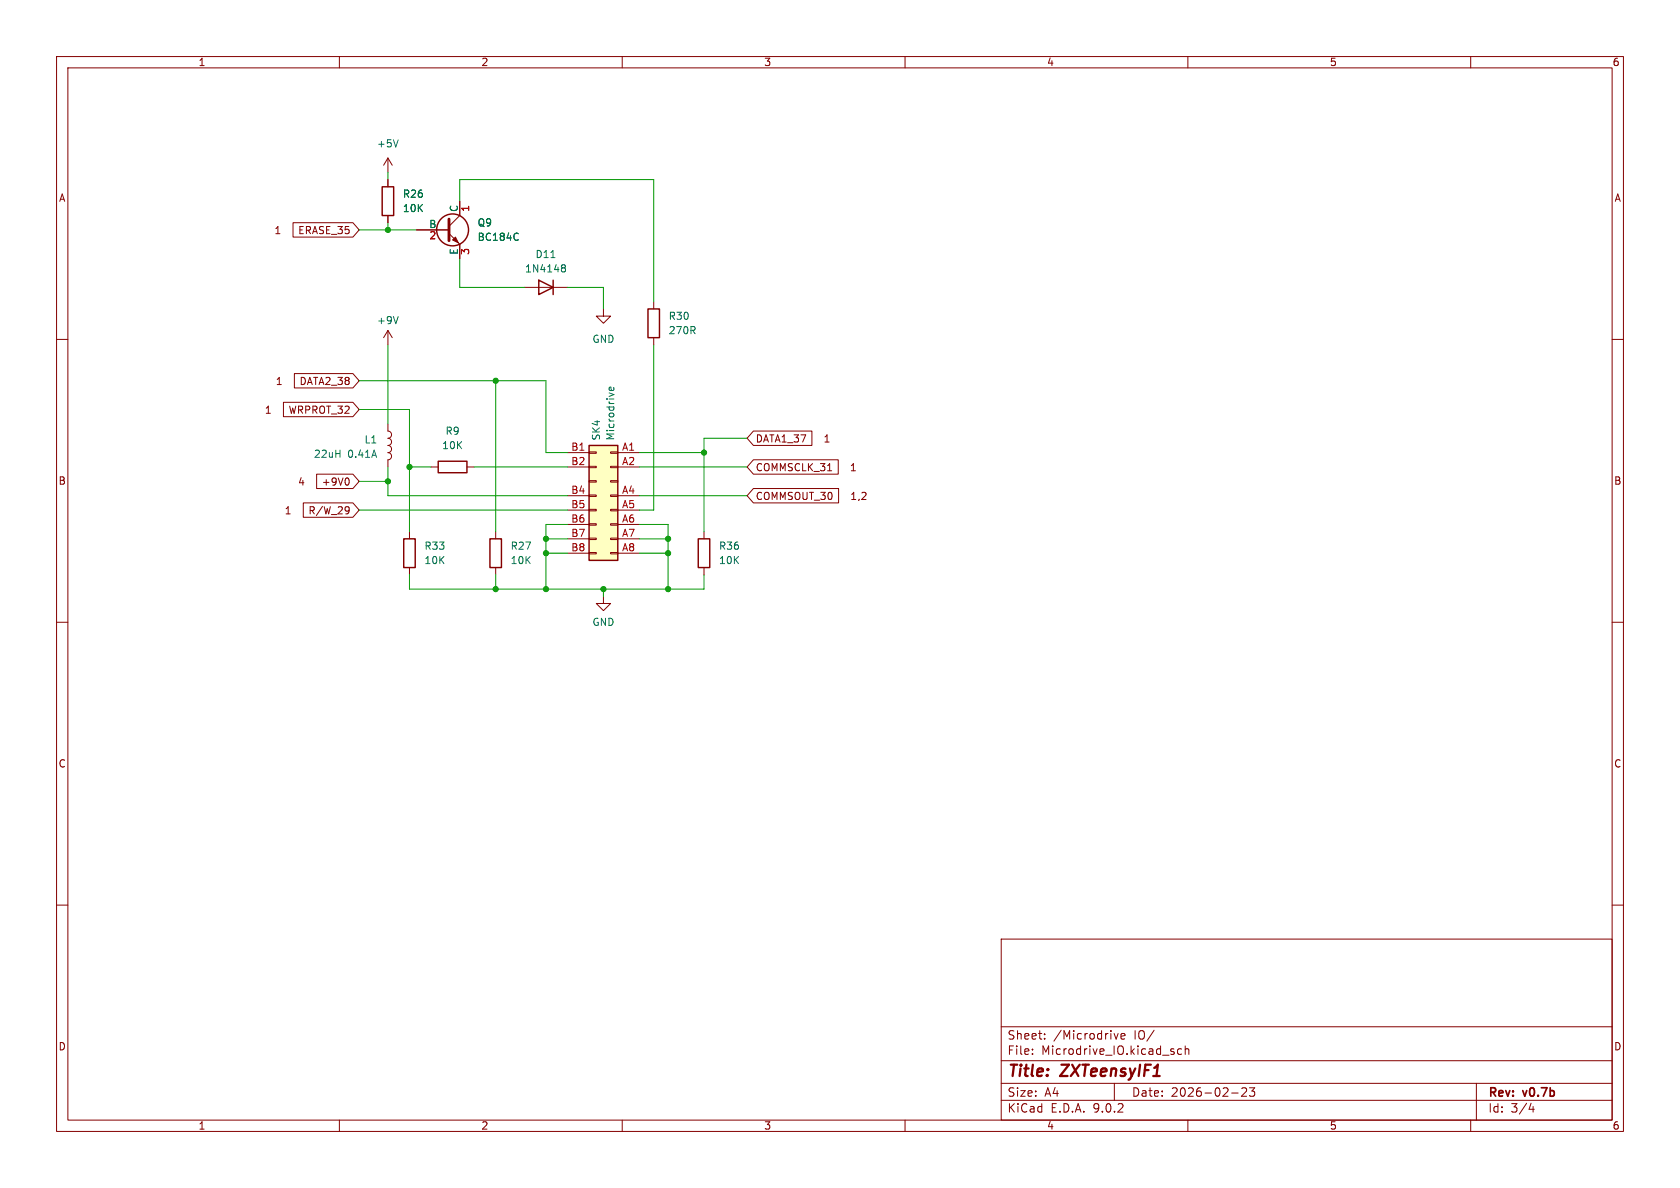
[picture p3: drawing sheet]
<svg xmlns="http://www.w3.org/2000/svg" width="297mm" height="210mm" viewBox="0 0 297 210" stroke-linecap="round" stroke-linejoin="round" font-family="sans-serif">
<g fill="none" stroke="#840000" stroke-width=".18">
<path d="M10 10h277v190h-277zM12 12h273v186h-273zM60 10v2M110 10v2M160 10v2M210 10v2M260 10v2M10 60h2M285 60h2M10 110h2M285 110h2M10 160h2"/>
<path d="M177 166h108v32h-108zM285 160h2M60 198v2M110 198v2M160 198v2M177 194.5h108M177 191.5h108M177 187.5h108M177 181.5h108M182.5 186.3v.1M182.5 185.5v.1M184.7 183.6v.1"/>
<path d="M184.7 182.8v.1M197 182.7l.3 1 .4-1M197 191.5v3M198.2 183.2l.7-.1-.1-.3-.4-.1-.2 .2v.7h.6M207.5 186v.3M208.9 185.5l-.4-.1-.3 .3v.4l.1 .2h.6M209.5 185.5l.2-.1 .4 .1 .1 .9M209.5 184.9v1.5M210 198v2M217.7 193.2h1.2M219.5 192.4l.6-.1 .2 .1 .1 .3-.9 1.1h.9M220.9 192.3h.9l-.5 .6 .4 .1v.7l-.2 .1h-.4l-.2-.1"/>
<path d="M260 198v2M261 191.5v6.5M270.7 195l-.4 1.1h.9M271 195.6v1"/>
</g>
<path d="M104.1 78.7h5.1v20.4h-5.1z" fill="#ffffc2"/>
<g fill="none" stroke="#840000" stroke-width=".25">
<path d="M67.6 33h2v5.1h-2zM95.2 49.5l2.6 1.3-2.6 1.3zM97.8 49.5v2.6M114.6 54.6h2v5.1h-2zM104.1 78.7h5.1v20.4h-5.1zM71.4 95.3h2v5h-2zM77.5 81.5h5v2.1h-5zM86.6 95.3h2v5h-2zM123.4 95.3h2.1v5h-2.1z"/>
<circle cx="80" cy="40.6" r="2.82"/>
</g>
<g fill="none" stroke="#840000" stroke-width=".18">
<path d="M51.8 39.4h10.6l1.1 1.2-1.1 1.3h-10.6zM68.6 27.9v2.6M68.6 31.8v1.2M68.6 38.1v1.3M68.6 27.9l-.8 1.3M68.6 27.9l.7 1.3M81.3 35.6v2.5l-1.9 1.9M68.6 58.4l-.8 1.3M68.6 58.4l.7 1.3M68.6 58.4v2.6M73.7 40.6h5.7M79.4 41.3l1.9 1.9v2.5"/>
<path d="M92.7 50.8h7.6M106.7 54.6v1.3h1.2l-1.2 1.3-1.3-1.3h1.3M115.6 53.3v1.3M115.6 59.7v1.3M50.1 71.1h12.3l1.1 1.3-1.1 1.3h-12.3zM52 66h10.4l1.1 1.3-1.1 1.3h-10.4zM68.6 74.9v1.3a.64 .64 0 0 1 .6 .6 .64 .64 0 0 1-.6 .7 .64 .64 0 0 1 .6 .6 .64 .64 0 0 1-.6 .6 .64 .64 0 0 1 .6 .7 .64 .64 0 0 1-.6 .6M104.1 79.9h1.3v.2h-1.3zM107.9 79.9h1.3v.2h-1.3zM133.2 76.2h10.3v2.5h-10.3l-1.1-1.2zM53.6 88.9h8.8l1.1 1.3-1.1 1.2h-8.8zM56 83.8h6.4l1.1 1.3-1.1 1.3h-6.4z"/>
<path d="M61.2 89.6l.5 .1a.84 .84 0 0 1-.3 1.1h-.3M61.4 84.5a.79 .79 0 0 1 0 1.3M61.7 90.1l-.2 .3h-.3M68.6 80a.64 .64 0 0 1 .6 .6 .64 .64 0 0 1-.6 .7v1.3M72.4 94v1.3M76.2 82.6h1.3M82.5 82.6h1.3M87.6 94v1.3M100.3 80h3.8M100.3 82.6h3.8M100.3 87.6h3.8M100.3 90.2h3.8"/>
<path d="M100.3 92.7h3.8M100.3 95.3h3.8M100.3 97.8h3.8M104.1 82.4h1.3v.3h-1.3zM104.1 85h1.3v.2h-1.3zM104.1 87.5h1.3v.3h-1.3zM104.1 90h1.3v.3h-1.3zM104.1 92.6h1.3v.2h-1.3zM104.1 95.1h1.3v.3h-1.3zM104.1 97.7h1.3v.2h-1.3zM107.9 82.4h1.3v.3h-1.3zM107.9 85h1.3v.2h-1.3z"/>
<path d="M107.9 87.5h1.3v.3h-1.3zM107.9 90h1.3v.3h-1.3zM107.9 92.6h1.3v.2h-1.3zM107.9 95.1h1.3v.3h-1.3zM107.9 97.7h1.3v.2h-1.3zM109.2 80h3.8M109.2 82.6h3.8M109.2 87.6h3.8M109.2 90.2h3.8M109.2 92.7h3.8M109.2 95.3h3.8M109.2 97.8h3.8"/>
<path d="M124.5 94v1.3M133.2 81.3h15v2.5h-15l-1.1-1.2zM133.2 86.4h15.1v2.5h-15.1l-1.1-1.3zM146.3 83.2h.7M72.4 100.3v1.3M87.6 100.3v1.3M106.7 105.4v1.3h1.2l-1.2 1.3-1.3-1.3h1.3M124.5 100.3v1.3"/>
</g>
<path d="M70.4 24.7l-.4 1.3M70.4 56l-.4 1.2M91.4 41.2l.2 .1M91.6 42.4l-.2 .1M97.4 45.5h.7M99.4 47.3l.1 .1M99.4 46.9l.3-.1 .2 .1 .1 .2-.3 .3M99.5 47.4h.2M99.5 47.4h-.1M99.7 47.4l.3 .2-.1 .4-.2 .1-.3-.1M108.5 68.5v.4l-.2 .1h-.6v-.5l.3-.1 .1 .6" fill="none" stroke="#006464" stroke-width=".18"/>
<path d="M79.4 38.7v3.8" fill="none" stroke="#840000" stroke-width=".51"/>
<path d="M80 42.4l.5-.5 .5 1z" fill="#840000" stroke="#840000" stroke-width=".18"/>
<g fill="none" stroke="#009600" stroke-width=".18">
<path d="M68.6 30.5v1.3M68.6 39.4v1.2M81.3 35.6v-3.8h34.3v21.5M63.5 40.6h10.2M81.3 45.7v5.1h11.4M100.3 50.8h6.4v3.8M63.5 67.3h33v12.7h3.8M63.5 72.4h8.9v21.6M68.6 61v13.9M87.6 67.3v26.7M115.6 61v29.2h-2.6M132.1 77.5h-7.6v16.5"/>
<path d="M63.5 90.2h36.8M63.5 85.1h5.1M68.6 82.6v5h31.7M72.4 82.6h3.8M83.8 82.6h16.5M96.5 95.3h3.8M96.5 97.8h3.8M100.3 92.7h-3.8v11.4M113 92.7h5.1v11.4M113 80h11.5M113 87.6h19.1M113 82.6h19.1"/>
<path d="M113 95.3h5.1M113 97.8h5.1M72.4 101.6v2.5h52.1v-2.5M87.6 101.6v2.5M106.7 104.1v1.3"/>
</g>
<g fill="#009600" stroke="#009600" stroke-width=".18">
<circle cx="118.1" cy="95.3" r=".46"/>
<circle cx="118.1" cy="104.1" r=".46"/>
<circle cx="118.1" cy="97.8" r=".46"/>
<circle cx="106.7" cy="104.1" r=".46"/>
<circle cx="96.5" cy="97.8" r=".46"/>
<circle cx="96.5" cy="104.1" r=".46"/>
<circle cx="96.5" cy="95.3" r=".46"/>
<circle cx="87.6" cy="104.1" r=".46"/>
<circle cx="124.5" cy="80" r=".46"/>
<circle cx="87.6" cy="67.3" r=".46"/>
<circle cx="68.6" cy="40.6" r=".46"/>
<circle cx="68.6" cy="85.1" r=".46"/>
<circle cx="72.4" cy="82.6" r=".46"/>
</g>
<g font-size="2.8" fill="#840000">
<text x="178" y="190.9">Title:</text>
<text x="187.7" y="190.9">ZXTeensyIF1</text>
</g>
<g font-size="2.1" fill="#840000">
<text x="178" y="184">Sheet:</text>
<text x="186.2" y="184">/Microdrive</text>
<text x="200.5" y="184">IO/</text>
<text x="178" y="186.7">File:</text>
<text x="184.1" y="186.7">Microdrive_IO.kicad_sch</text>
<text x="178" y="196.9">KiCad</text>
<text x="178" y="194.1">Size:</text>
<text x="184.7" y="194.1">A4</text>
<text x="185.7" y="196.9">E.D.A.</text>
<text x="193.3" y="196.9">9.0.2</text>
<text x="200" y="194.1">Date:</text>
<text x="207" y="194.1">2026-02-23</text>
<text x="263" y="194.3">Rev:</text>
<text x="263" y="196.9">Id:</text>
<text x="267.1" y="196.9">3/4</text>
<text x="269.4" y="194.3">v0.7b</text>
</g>
<g font-size="1.8" fill="#840000">
<text x="35" y="11.9">1</text>
<text x="85" y="11.9">2</text>
<text x="135" y="11.9">3</text>
<text x="185" y="11.9">4</text>
<text x="235" y="11.9">5</text>
<text x="285" y="11.9">6</text>
<text x="10.3" y="35.9">A</text>
<text x="285.3" y="35.9">A</text>
<text x="48.4" y="41.6">1</text>
<text x="52.6" y="41.6">ERASE_35</text>
<text x="48.7" y="68.3">1</text>
<text x="52.9" y="68.3">DATA2_38</text>
<text x="46.7" y="73.3">1</text>
<text x="50.9" y="73.3">WRPROT_32</text>
<text x="133.5" y="78.4">DATA1_37</text>
<text x="133.5" y="83.5">COMMSCLK_31</text>
<text x="145.5" y="78.4">1</text>
<text x="150.2" y="83.5">1</text>
<text x="10.3" y="85.9">B</text>
<text x="52.6" y="86">4</text>
<text x="56.8" y="86">+9V0</text>
<text x="133.5" y="88.6">COMMSOUT_30</text>
<text x="150.2" y="88.6">1,2</text>
<text x="285.3" y="85.9">B</text>
<text x="50.2" y="91.1">1</text>
<text x="54.4" y="91.1">R/W_29</text>
<text x="10.3" y="135.9">C</text>
<text x="285.3" y="135.9">C</text>
<text x="10.3" y="185.9">D</text>
<text x="285.3" y="185.9">D</text>
<text x="35" y="199.9">1</text>
<text x="85" y="199.9">2</text>
<text x="135" y="199.9">3</text>
<text x="185" y="199.9">4</text>
<text x="235" y="199.9">5</text>
<text x="285" y="199.9">6</text>
</g>
<g font-size="1.8" fill="#006464">
<text x="66.5" y="26.3">+5V</text>
<text x="71.1" y="35.2">R26</text>
<text x="71.1" y="37.7">10K</text>
<text x="75.8" y="40.4">B</text>
<text x="81" y="37.6" transform="rotate(-90 81 37.6)">C</text>
<text x="84.3" y="40.2">Q9</text>
<text x="81" y="45.1" transform="rotate(-90 81 45.1)">E</text>
<text x="84.3" y="42.8">BC184C</text>
<text x="94.6" y="45.8">D11</text>
<text x="92.7" y="48.4">1N4148</text>
<text x="66.5" y="57.5">+9V</text>
<text x="118.1" y="59.3">270R</text>
<text x="118.1" y="56.7">R30</text>
<text x="104.6" y="60.8">GND</text>
<text x="78.7" y="77.1">R9</text>
<text x="106.3" y="78" transform="rotate(-90 106.3 78)">SK4</text>
<text x="108.8" y="78" transform="rotate(-90 108.8 78)">Microdrive</text>
<text x="55.4" y="81.1">22uH</text>
<text x="61.5" y="81.1">0.41A</text>
<text x="64.4" y="78.6">L1</text>
<text x="78.1" y="79.6">10K</text>
<text x="74.9" y="97.4">R33</text>
<text x="74.9" y="99.9">10K</text>
<text x="90.2" y="97.4">R27</text>
<text x="90.2" y="99.9">10K</text>
<text x="127" y="97.4">R36</text>
<text x="127" y="99.9">10K</text>
<text x="104.6" y="110.8">GND</text>
</g>
<g font-size="1.8" fill="#a90000">
<text x="83.3" y="37.5" transform="rotate(-90 83.3 37.5)">1</text>
<text x="75.8" y="42.6">2</text>
<text x="83.3" y="45.2" transform="rotate(-90 83.3 45.2)">3</text>
<text x="100.9" y="79.8">B1</text>
<text x="100.9" y="82.3">B2</text>
<text x="109.9" y="79.8">A1</text>
<text x="109.9" y="82.3">A2</text>
<text x="100.9" y="87.4">B4</text>
<text x="100.9" y="89.9">B5</text>
<text x="109.9" y="87.4">A4</text>
<text x="109.9" y="89.9">A5</text>
<text x="100.9" y="92.5">B6</text>
<text x="100.9" y="95">B7</text>
<text x="109.9" y="92.5">A6</text>
<text x="109.9" y="95">A7</text>
<text x="100.9" y="97.5">B8</text>
<text x="109.9" y="97.5">A8</text>
</g>
</svg>
